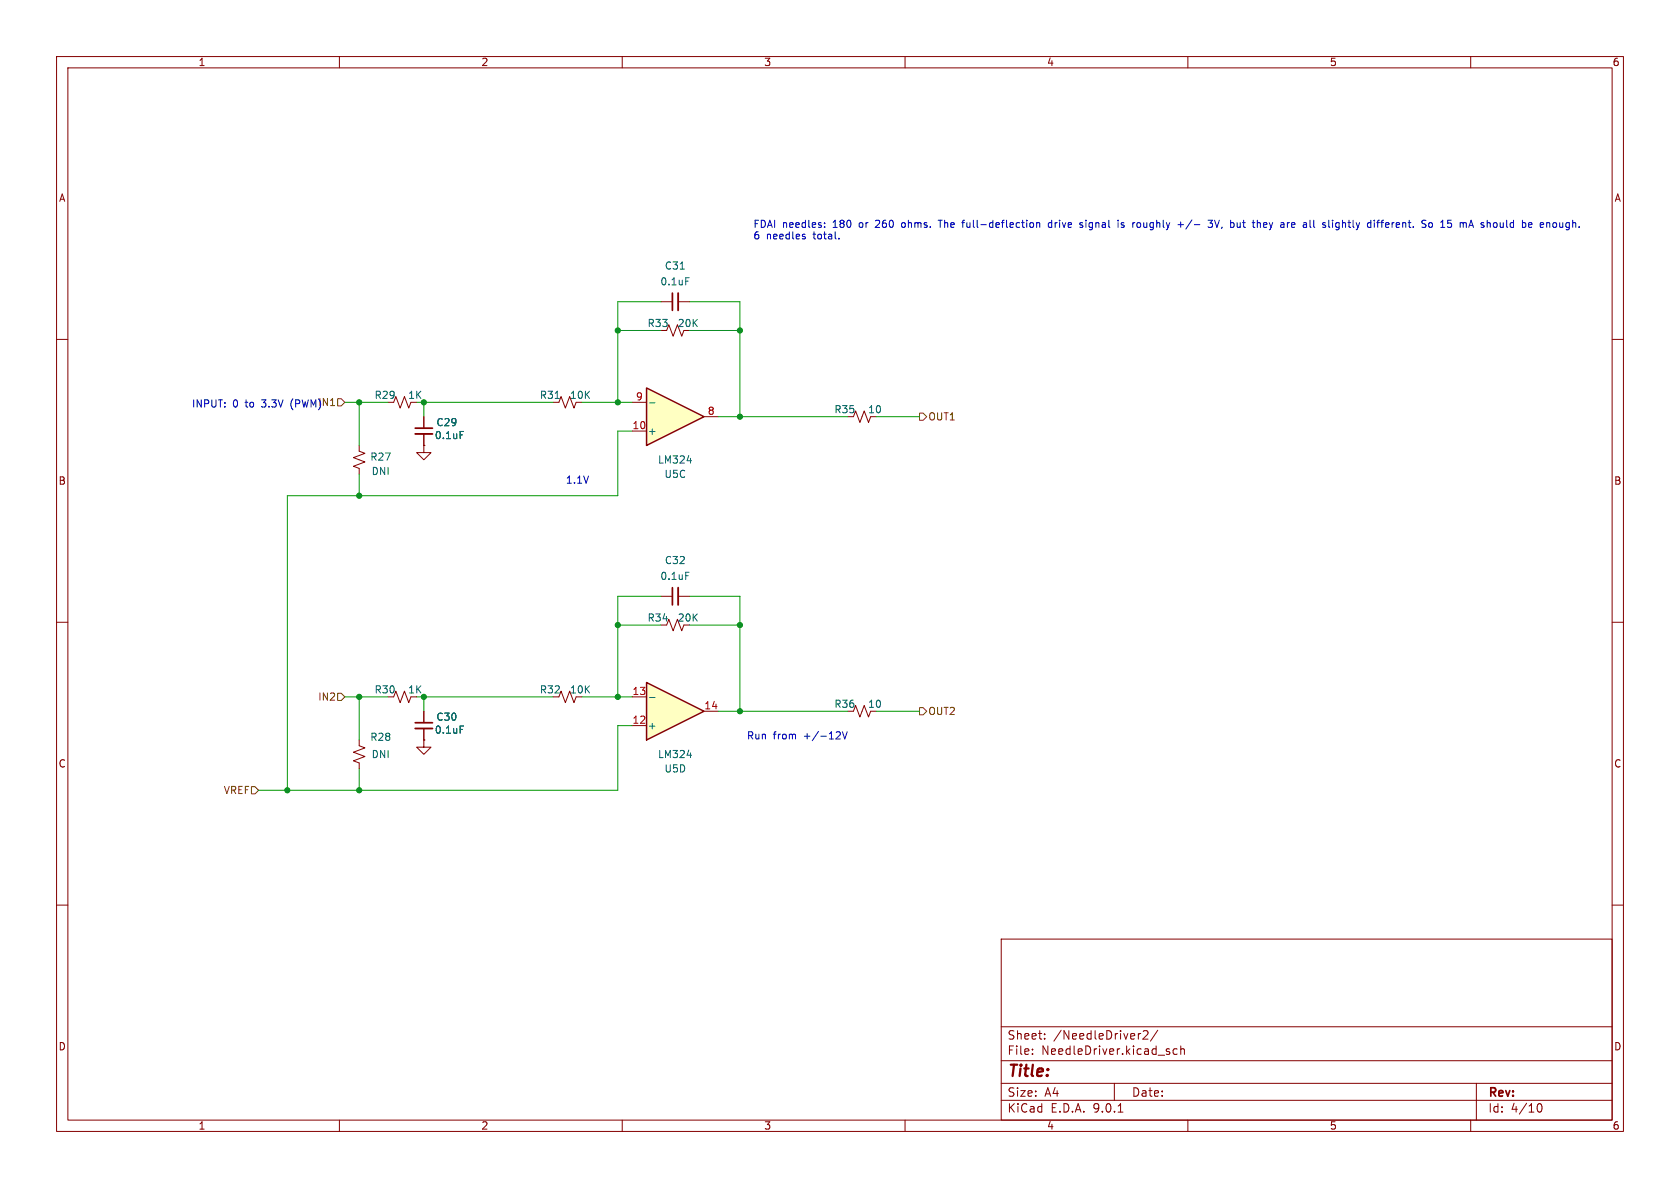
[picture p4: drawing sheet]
<svg xmlns="http://www.w3.org/2000/svg" width="297mm" height="210mm" viewBox="0 0 297 210" stroke-linecap="round" stroke-linejoin="round" font-family="sans-serif">
<g fill="none" stroke="#840000" stroke-width=".18">
<path d="M10 10h277v190h-277zM12 12h273v186h-273zM60 10v2M110 10v2M160 10v2M210 10v2M260 10v2M116.8 53.3h2.1M117.9 58.4l.3-1 .8 2 .8-2 .7 2 .4-1M119.9 53.3h2M10 60h2M285 60h2"/>
<path d="M10 110h2M285 110h2M10 160h2M177 166h108v32h-108zM285 160h2M60 198v2M110 198v2M160 198v2M177 194.5h108M177 191.5h108M177 187.5h108M177 181.5h108"/>
<path d="M182.5 186.3v.1M182.5 185.5v.1M184.7 183.6v.1M184.7 182.8v.1M197 191.5v3M197.7 196.6h.8M201.7 182.7l-.3 .1M202.1 182.3l.6-.1 .2 .1 .1 .3-1 1.1h1M204.7 182.1l-1.3 2M206.6 185.9l.2 .2-.2 .3M206.6 185.4l.1 .1M208.1 185.5l-.4-.1-.3 .3v.4l.1 .2h.6"/>
<path d="M208.7 185.5l.3-.1 .3 .1 .1 .9M208.7 184.9v1.5M210 198v2M260 198v2M261 191.5v6.5M271.7 195.7l.2-.5 .2-.1a.81 .81 0 0 1 .6 .6 .81 .81 0 0 1-.3 .8h-.4l-.3-.5"/>
</g>
<path d="M118.9 51.8v3.1" fill="none" stroke="#840000" stroke-width=".3"/>
<path d="M119.9 51.8v3.1" fill="none" stroke="#840000" stroke-width=".33"/>
<path d="M120.3 47.6h.7M121.2 49.1h.6" fill="none" stroke="#006464" stroke-width=".18"/>
<path d="M114.3 68.6l10.2 5.1-10.2 5z" fill="#ffffc2"/>
<path d="M114.3 68.6l10.2 5.1-10.2 5z" fill="none" stroke="#840000" stroke-width=".25"/>
<path d="M111.8 76.2h2.5M111.8 71.1h2.5M124.5 73.7h2.5M150.9 73.7l.4-1.1 .7 2.1 .8-2.1 .7 2.1 .4-1M116.8 105.4h2.1M117.9 110.5l.3-1 .8 2 .8-2 .7 2 .4-1M119.9 105.4h2M98.8 123.2l.4-1 .7 2 .8-2 .8 2 .4-1M150.9 125.7l.4-1 .7 2 .8-2 .7 2 .4-1" fill="none" stroke="#840000" stroke-width=".18"/>
<path d="M114.8 71.2h1M121.5 81.4h.8M121.2 101.2h.6" fill="none" stroke="#006464" stroke-width=".18"/>
<path d="M118.9 103.9v3" fill="none" stroke="#840000" stroke-width=".3"/>
<path d="M119.9 103.9v3" fill="none" stroke="#840000" stroke-width=".33"/>
<path d="M114.3 120.7l10.2 5-10.2 5.1z" fill="#ffffc2"/>
<path d="M114.3 120.7l10.2 5-10.2 5.1z" fill="none" stroke="#840000" stroke-width=".25"/>
<g fill="none" stroke="#840000" stroke-width=".18">
<path d="M63.5 78.7v1.1l1 .3-2 .8 2 .8-2 .7 1 .4v1M69.6 71.1l.4-1 .7 2 .8-2 .8 2 .3-1M74.9 78.7v1.3h1.3l-1.3 1.3-1.2-1.3h1.2M74.9 78.7h.1M74.9 73.7v2M74.9 76.7v2M98.8 71.1l.4-1 .7 2 .8-2 .8 2 .4-1M63.5 130.8v1l1 .4-2 .8 2 .7-2 .8 1 .4v1M69.6 123.2l.4-1 .7 2 .8-2 .8 2 .3-1M74.9 130.8v1.3h1.3l-1.3 1.3-1.2-1.3h1.2M74.9 130.8h.1M74.9 125.7v2.1"/>
<path d="M74.9 128.8v2M111.8 128.3h2.5M111.8 123.2h2.5M124.5 125.7h2.5"/>
</g>
<path d="M81.3 76.3h.7M98.2 70.4h.7M81.3 128.3h.7M114.8 123.3h1M121.5 133.5h.8" fill="none" stroke="#006464" stroke-width=".18"/>
<path d="M73.4 75.7h3.1M73.4 127.8h3.1" fill="none" stroke="#840000" stroke-width=".3"/>
<path d="M73.4 76.7h3.1M73.4 128.8h3.1" fill="none" stroke="#840000" stroke-width=".33"/>
<path d="M59.7 70.5h.6l.7 .6-.7 .7h-.6zM162.6 73h.6l.6 .7-.6 .6h-.6zM44.4 139.1h.7l.6 .6-.6 .6h-.7zM59.7 122.6h.6l.7 .6-.7 .6h-.6zM162.6 125.1h.6l.6 .6-.6 .7h-.6z" fill="none" stroke="#725600" stroke-width=".18"/>
<g fill="none" stroke="#009600" stroke-width=".18">
<path d="M109.2 58.4h7.6M116.8 53.3h-7.6v17.8M121.9 53.3h8.9v20.4M121.9 58.4h8.9M61 71.1h7.6M63.5 71.1v7.6M73.7 71.1h24.1M74.9 71.1v2.6M102.9 71.1h8.9M111.8 76.2h-2.6v11.4h-58.4v52.1M127 73.7h22.9M154.9 73.7h7.7"/>
<path d="M63.5 83.8v3.8M109.2 110.5h7.6M116.8 105.4h-7.6v17.8M121.9 110.5h8.9M121.9 105.4h8.9v20.3M61 123.2h7.6M63.5 123.2v7.6M63.5 135.9v3.8M73.7 123.2h24.1M74.9 123.2v2.5M102.9 123.2h8.9M111.8 128.3h-2.6v11.4h-63.5"/>
<path d="M127 125.7h22.9M154.9 125.7h7.7"/>
</g>
<g fill="none" stroke="#0000c2" stroke-width=".18">
<path d="M145.8 39.4v.1M159.5 39.4l-.1 .2 .1 .5M165.9 38.9h.7M166.2 38.9v1.3M170 39.4h.5M170.4 38.9h.1M182.1 39.5l.4-.1 .2 .2-.1 .5-.3 .1-.2-.1M183.3 39.5l.2-.1h.3v.8M183.3 39.4v.8M185.9 39.4h-.3l-.3 .2 .1 .5h.5M185.9 38.9v1.3M191 39.4h.4"/>
<path d="M191 39.7l.4 .1v.2l-.1 .2-.4-.1M197.7 38.9v.2M197.7 39.4v.8M198.7 39.4h-.3l-.2 .1 .1 .2 .4 .1v.3h-.5M201.1 39.4h.3l.3 .2M201.7 40l-.3 .2-.3-.1M208.2 39.7h1M208.7 39.2v1M210.7 38.9l-1.1 1.6M211.1 39.7h1M213.6 38.9h.8l-.5 .5 .4 .1v.6l-.2 .1-.5-.1M214.7 38.9l.4 1.3 .5-1.3"/>
<path d="M219.3 39.4v.8M223.8 39.4h-.3l-.1 .1v.6l.4 .1M224 39.7l-.6 .1M228.7 39.4h-.2l-.2 .1 .1 .6 .3 .1M228.9 39.7l-.6 .1M236.6 39.4h-.4l-.1 .2 .1 .5 .4 .1M243.4 39.4h.5M243.9 38.9l-.3 .2v1.1M244.1 39.4h.5M244.6 38.9l-.3 .2v1.1M252.6 39.6l.2-.2h.3l.1 .2-.1 .5-.3 .1-.2-.2M258.1 39.4v.8"/>
<path d="M258.2 39.4l-.1 .1M272.3 39.8l.6-.1-.1-.3h-.3l-.2 .1v.6h.5M276.3 39.4v.8M142.2 41.8l.2 .2-.2 .2M142.2 41.4l.1 .1M145.8 40.1v.1M148.3 42.1v.1M219.3 40.1l-.4 .1M232.3 40.1l.1 .1M236.2 40.6h.4M265.7 40.1l-.3 .1M276.3 40.1l-.2 .1"/>
<path d="M148 129.4h.4l.2 .3-.8 .9h.8M148.9 129.4l.4 1.2 .5-1.2"/>
</g>
<g fill="#009600" stroke="#009600" stroke-width=".18">
<circle cx="130.8" cy="125.7" r=".46"/>
<circle cx="109.2" cy="123.2" r=".46"/>
<circle cx="130.8" cy="58.4" r=".46"/>
<circle cx="130.8" cy="73.7" r=".46"/>
<circle cx="109.2" cy="110.5" r=".46"/>
<circle cx="130.8" cy="110.5" r=".46"/>
<circle cx="109.2" cy="58.4" r=".46"/>
<circle cx="74.9" cy="71.1" r=".46"/>
<circle cx="109.2" cy="71.1" r=".46"/>
<circle cx="74.9" cy="123.2" r=".46"/>
<circle cx="63.5" cy="123.2" r=".46"/>
<circle cx="63.5" cy="87.6" r=".46"/>
<circle cx="63.5" cy="71.1" r=".46"/>
<circle cx="63.5" cy="139.7" r=".46"/>
<circle cx="50.8" cy="139.7" r=".46"/>
</g>
<text font-size="2.8" fill="#840000" x="178" y="190.9">Title:</text>
<g font-size="2.1" fill="#840000">
<text x="178" y="184">Sheet:</text>
<text x="186.2" y="184">/NeedleDriver2/</text>
<text x="178" y="186.7">File:</text>
<text x="184.1" y="186.7">NeedleDriver.kicad_sch</text>
<text x="178" y="196.9">KiCad</text>
<text x="178" y="194.1">Size:</text>
<text x="184.7" y="194.1">A4</text>
<text x="185.7" y="196.9">E.D.A.</text>
<text x="193.3" y="196.9">9.0.1</text>
<text x="200" y="194.1">Date:</text>
<text x="263" y="194.3">Rev:</text>
<text x="263" y="196.9">Id:</text>
<text x="267.1" y="196.9">4/10</text>
</g>
<g font-size="1.8" fill="#840000">
<text x="35" y="11.9">1</text>
<text x="85" y="11.9">2</text>
<text x="135" y="11.9">3</text>
<text x="185" y="11.9">4</text>
<text x="235" y="11.9">5</text>
<text x="285" y="11.9">6</text>
<text x="10.3" y="35.9">A</text>
<text x="285.3" y="35.9">A</text>
<text x="10.3" y="85.9">B</text>
<text x="285.3" y="85.9">B</text>
<text x="10.3" y="135.9">C</text>
<text x="285.3" y="135.9">C</text>
<text x="10.3" y="185.9">D</text>
<text x="285.3" y="185.9">D</text>
<text x="35" y="199.9">1</text>
<text x="85" y="199.9">2</text>
<text x="135" y="199.9">3</text>
<text x="185" y="199.9">4</text>
<text x="235" y="199.9">5</text>
<text x="285" y="199.9">6</text>
</g>
<g font-size="1.8" fill="#0000c2">
<text x="133.1" y="40.5">FDAI needles:</text>
<text x="147.4" y="40.5">180</text>
<text x="152.2" y="40.5">or</text>
<text x="155.3" y="40.5">260</text>
<text x="160.1" y="40.5">ohms.</text>
<text x="166.9" y="40.5">The</text>
<text x="171.2" y="40.5">full-deflection</text>
<text x="186.6" y="40.5">drive</text>
<text x="192.4" y="40.5">signal</text>
<text x="199.3" y="40.5">is</text>
<text x="202.1" y="40.5">roughly</text>
<text x="215.9" y="40.5">3V,</text>
<text x="220" y="40.5">but</text>
<text x="224.2" y="40.5">they</text>
<text x="229.3" y="40.5">are</text>
<text x="233.5" y="40.5">all</text>
<text x="237.1" y="40.5">slightly</text>
<text x="245.3" y="40.5">different.</text>
<text x="255.1" y="40.5">So</text>
<text x="258.6" y="40.5">15</text>
<text x="262.2" y="40.5">mA</text>
<text x="266.2" y="40.5">should</text>
<text x="273.6" y="40.5">be</text>
<text x="277" y="40.5">enough.</text>
<text x="133.1" y="42.5">6</text>
<text x="135.5" y="42.5">needles</text>
<text x="143.9" y="42.5">total.</text>
<text x="56.2" y="72">IN1</text>
<text x="33.8" y="72.2">INPUT:</text>
<text x="41.1" y="72.2">0</text>
<text x="43.5" y="72.2">to</text>
<text x="46.5" y="72.2">3.3V</text>
<text x="51.8" y="72.2">(PWM)</text>
<text x="100" y="85.7">1.1V</text>
<text x="131.9" y="130.9">Run</text>
<text x="136.7" y="130.9">from</text>
<text x="142.2" y="130.9">+/-12V</text>
</g>
<g font-size="1.8" fill="#006464">
<text x="117.4" y="47.9">C31</text>
<text x="116.6" y="50.6">0.1uF</text>
<text x="114.4" y="58">R33</text>
<text x="119.7" y="58">20K</text>
<text x="66.1" y="70.7">R29</text>
<text x="72.1" y="70.7">1K</text>
<text x="95.3" y="70.7">R31</text>
<text x="100.7" y="70.7">10K</text>
<text x="76.8" y="77.8">0.1uF</text>
<text x="77" y="75.5">C29</text>
<text x="114.4" y="77.1">+</text>
<text x="147.4" y="73.3">R35</text>
<text x="153.4" y="73.3">10</text>
<text x="65.4" y="81.6">R27</text>
<text x="116.2" y="82.1">LM324</text>
<text x="65.6" y="84.2">DNI</text>
<text x="117.4" y="84.7">U5C</text>
<text x="117.4" y="99.9">C32</text>
<text x="116.6" y="102.7">0.1uF</text>
<text x="114.4" y="110.1">R34</text>
<text x="119.7" y="110.1">20K</text>
<text x="66.1" y="122.8">R30</text>
<text x="72.1" y="122.8">1K</text>
<text x="95.3" y="122.8">R32</text>
<text x="100.7" y="122.8">10K</text>
<text x="147.4" y="125.3">R36</text>
<text x="153.4" y="125.3">10</text>
<text x="65.4" y="131.2">R28</text>
<text x="76.8" y="129.9">0.1uF</text>
<text x="77" y="127.6">C30</text>
<text x="114.4" y="129.1">+</text>
<text x="65.6" y="134.2">DNI</text>
<text x="116.2" y="134.2">LM324</text>
<text x="117.4" y="136.8">U5D</text>
</g>
<g font-size="1.8" fill="#a90000">
<text x="112.3" y="70.9">9</text>
<text x="111.7" y="75.9">10</text>
<text x="125" y="73.4">8</text>
<text x="111.7" y="122.9">13</text>
<text x="124.4" y="125.5">14</text>
<text x="111.7" y="128">12</text>
</g>
<g font-size="1.8" fill="#725600">
<text x="164" y="74.5">OUT1</text>
<text x="56.2" y="124.1">IN2</text>
<text x="164" y="126.6">OUT2</text>
<text x="39.5" y="140.6">VREF</text>
</g>
</svg>
